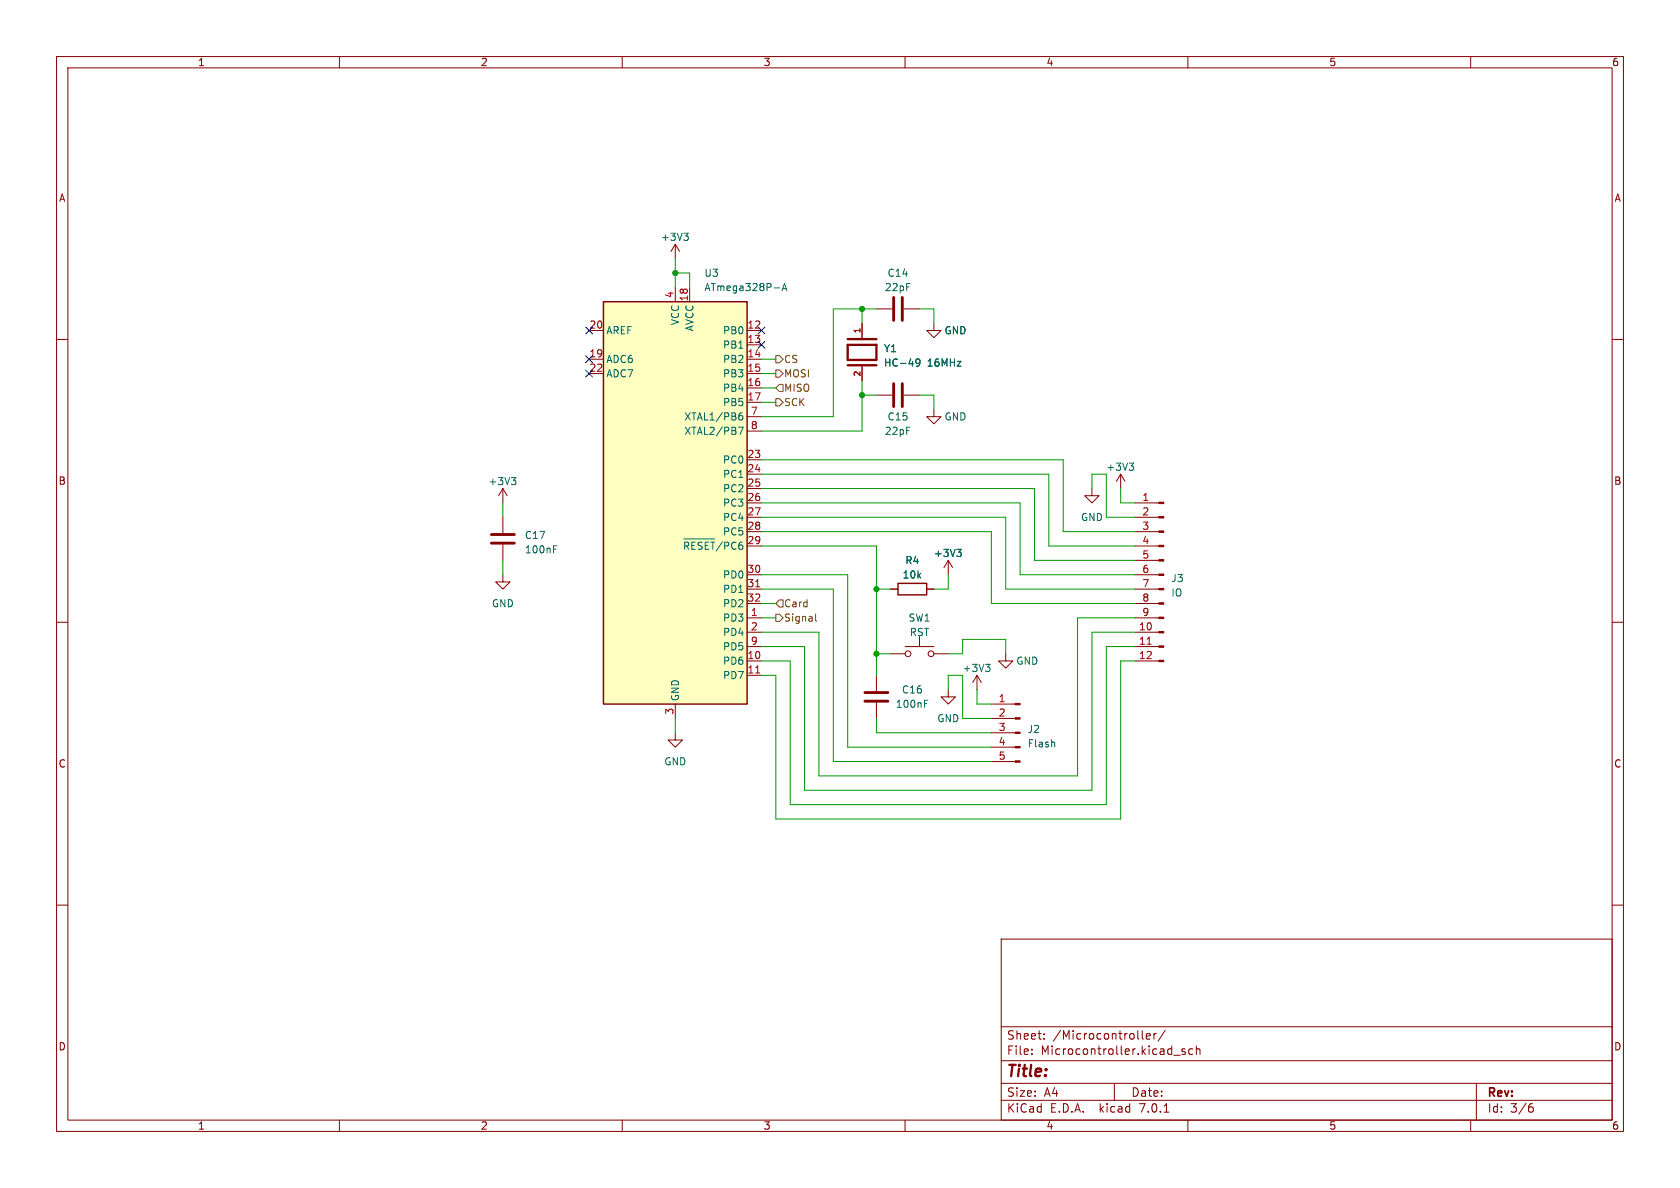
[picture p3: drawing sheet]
<svg xmlns="http://www.w3.org/2000/svg" width="297mm" height="210mm" viewBox="0 0 297 210" stroke-linecap="round" stroke-linejoin="round" font-family="sans-serif">
<g fill="none" stroke="#840000" stroke-width=".18">
<path d="M10 10h277v190h-277zM12 12h273v186h-273zM60 10v2M110 10v2M160 10v2M210 10v2M260 10v2M10 60h2M104.1 58.4h2.6M119.4 43.2l-.8 1.3M119.4 43.2v2.5M119.4 50.8v2.5"/>
<path d="M119.4 43.2l.7 1.3M121.9 50.8v2.5M132.1 58.4h2.5M152.4 57.2v2.5M154.9 54.6h2.8M159.8 54.6h2.8M165.1 57.2v1.2h1.3l-1.3 1.3-1.3-1.3h1.3M285 60h2M104.1 63.5h2.6M104.1 66h2.6M132.1 61h2.5M132.1 63.5h2.5"/>
<path d="M132.1 66h2.5M132.1 68.6h2.5M132.1 71.1h2.5M132.1 73.7h2.5M132.1 76.2h2.5M152.4 64.8v2.5M154.9 69.9h2.8M159.8 69.9h2.8M165.1 72.4v1.3h1.3l-1.3 1.2-1.3-1.2h1.3M88.9 86.4l-.8 1.2M88.9 86.4v2.5M88.9 91.4v2.8"/>
<path d="M88.9 96.3v2.8M88.9 86.4l.8 1.2M132.1 96.5h2.5M132.1 94h2.5M132.1 91.4h2.5M132.1 88.9h2.5M132.1 81.3h2.5M132.1 83.8h2.5M132.1 86.4h2.5M167.6 99.1l-.7 1.2M167.6 99.1v2.5M167.6 99.1l.8 1.2"/>
<path d="M193 86.4v1.2h1.3l-1.3 1.3-1.2-1.3h1.2M198.1 83.8l-.7 1.3M198.1 83.8v2.6M198.1 83.8l.8 1.3M200.7 99.1h4.2M200.7 96.5h4.2M200.7 94h4.2M200.7 91.4h4.2M200.7 88.9h4.2M10 110h2M88.9 101.6v1.3h1.3l-1.3 1.2-1.3-1.2h1.3M132.1 104.1h2.5"/>
<path d="M132.1 114.3h2.5M132.1 116.8h2.5M132.1 111.8h2.5M132.1 109.2h2.5M132.1 106.7h2.5M132.1 101.6h2.5M132.1 119.4h2.5M154.9 119.4v2.8M157.5 104.1h1.2M157.5 115.6h2.5M160 114.3h5.1M162.6 112.5v1.8"/>
<path d="M163.8 104.1h1.3M165.1 115.6h2.5M172.7 119.4l-.7 1.3M172.7 119.4v2.5M172.7 119.4l.8 1.3M177.8 115.6v1.2h1.3l-1.3 1.3-1.3-1.3h1.3M200.7 104.1h4.2M200.7 114.3h4.2M200.7 116.8h4.2M200.7 111.8h4.2M200.7 109.2h4.2M200.7 106.7h4.2"/>
<path d="M200.7 101.6h4.2M285 110h2M119.4 129.5v1.3h1.2l-1.2 1.3-1.3-1.3h1.3M119.4 124.5v2.5M154.9 124.2v2.8M167.6 121.9v1.3h1.3l-1.3 1.3-1.2-1.3h1.2M175.3 134.6h4.2M175.3 132.1h4.2M175.3 129.5h4.2M175.3 127h4.2M175.3 124.5h4.2M10 160h2"/>
<path d="M285 160h2M177 166h108v32h-108zM60 198v2M110 198v2M160 198v2M177 194.5h108M177 191.5h108M177 187.5h108M177 181.5h108M182.4 186.3v.1M182.4 185.5v.1M184.6 183.6v.1"/>
<path d="M184.6 182.8v.1M197 191.5v3M201.9 182.2v1.3l.2 .2M202.6 183.2l.8-.1-.1-.3-.4-.1-.3 .2 .1 .7h.6M204 182.7v1M204.4 182.7l-.3 .1-.1 .2M205.8 196.6h.8M206 182.1l-1.3 2M207.5 186.5h1.1M209.5 185.5l-.4-.1-.2 .2 .1 .2 .5 .2v.3h-.6M210 198v2M210.9 185.5l-.5-.1-.3 .3v.4l.2 .2h.6"/>
<path d="M211.5 185.5l.2-.1 .4 .1v.9M211.5 184.9v1.5M260 198v2M261 191.5v6.5M270.5 195.7h.4l.2 .3-.1 .5-.5 .1M270.9 195.1l-.4 .1"/>
<circle cx="160.5" cy="115.6" r=".51"/>
<circle cx="164.6" cy="115.6" r=".51"/>
</g>
<g fill="none" stroke="#006464" stroke-width=".18">
<path d="M120.9 41.2h.8l-.4 .5M121.4 41.7l.3 .3v.3l-.3 .2M136.9 50.9h.9M138.3 51.4l.4-1.3 .4 1.3M138.4 51h.6M130.5 75.5h.9l-.6 1.3M130.6 61.5h.7M130.6 73.7l.2-.2h.3l.2 .2v.3l-.2 .2h-.4l-.1-.2M131.2 73h-.4l-.2 .5M162.6 64l-.2 .2h-.4l-.1-.2 .1-.5h.4l.2 .1a.84 .84 0 0 1-.3 1.1h-.3M90.4 84.4h.8l-.4 .5M91 84.9l.2 .2v.3l-.2 .3"/>
<path d="M97.9 96.5h.6M120.9 95.3h5.5M121.8 96.1l-.3-.3h-.5v1.3M122.9 95.8h-.6v1.3M124.1 95.9l-.5-.1-.2 .3M125.3 95.8h-.6v1.3M125.6 95.8h.8M126 95.8v1.3M127.7 95.8l-1.1 1.6M128.9 96.1l-.3-.3h-.5v1.3M130.1 96l-.3-.2-.4 .3M131.2 95.8l-.4 .1-.1 .2"/>
<path d="M169.2 97.1h.7l-.4 .5M169.7 97.6l.2 .2v.3l-.2 .3M199.6 81.9h.8l-.4 .5M200.2 82.4l.2 .2v.3l-.2 .2M174.2 117.4h.8l-.4 .5M174.8 117.9l.2 .3v.3l-.2 .2M163.4 123.8h.6M186.4 131.2l.1 .8"/>
</g>
<path d="M149.9 59.9h5M149.9 61h5v2.6h-5zM149.9 64.6h5" fill="none" stroke="#840000" stroke-width=".41"/>
<path d="M158 52.6v4M159.5 52.6v4M158 67.8v4.1M159.5 67.8v4.1M86.9 96h4M86.9 94.5h4M152.9 122.4h4.1M152.9 124h4.1" fill="none" stroke="#840000" stroke-width=".51"/>
<g fill="#840000" stroke="#840000" stroke-width=".18">
<path d="M179.5 134.5h.8v.2h-.8z"/>
<path d="M179.5 132h.8v.2h-.8z"/>
<path d="M179.5 129.4h.8v.3h-.8z"/>
<path d="M179.5 126.9h.8v.2h-.8z"/>
<path d="M179.5 124.3h.8v.3h-.8z"/>
<path d="M204.9 116.7h.8v.3h-.8z"/>
<path d="M204.9 114.2h.8v.2h-.8z"/>
<path d="M204.9 111.6h.8v.3h-.8z"/>
<path d="M204.9 109.1h.8v.2h-.8z"/>
<path d="M204.9 106.6h.8v.2h-.8z"/>
<path d="M204.9 104h.8v.3h-.8z"/>
<path d="M204.9 101.5h.8v.2h-.8z"/>
<path d="M204.9 98.9h.8v.3h-.8z"/>
<path d="M204.9 96.4h.8v.2h-.8z"/>
<path d="M204.9 93.9h.8v.2h-.8z"/>
<path d="M204.9 91.3h.8v.3h-.8z"/>
<path d="M204.9 88.8h.8v.2h-.8z"/>
</g>
<path d="M106.7 53.3h25.4v71.2h-25.4zM158.7 103.1h5.1v2.1h-5.1z" fill="none" stroke="#840000" stroke-width=".25"/>
<path d="M133.6 119h.7M133.6 103.7h.7M202.8 113.9h.7" fill="none" stroke="#a90000" stroke-width=".18"/>
<path d="M106.7 53.3h25.4v71.2h-25.4z" fill="#ffffc2" stroke="#ffffc2" stroke-width=".18"/>
<path d="M137.2 70.5h.6l.6 .6-.6 .7h-.6zM137.2 68.6l.6-.7h.6v1.3h-.6zM137.2 62.9h.6l.6 .6-.6 .6h-.6zM137.2 65.4h.6l.6 .6-.6 .7h-.6zM137.2 108.6h.6l.6 .6-.6 .7h-.6zM137.8 106h.6v1.3h-.6l-.6-.6zM144.2 108.5v1.1l.2 .2" fill="none" stroke="#725600" stroke-width=".18"/>
<g fill="none" stroke="#009600" stroke-width=".18">
<path d="M119.4 45.7v5.1M119.4 48.3h2.5v2.5M152.4 54.6v2.6M154.9 54.6h-7.6v19.1h-12.7M162.6 54.6h2.5v2.6M134.6 63.5h2.6M134.6 68.6h2.6M134.6 71.1h2.6M134.6 66h2.6M152.4 69.9h2.5M152.4 67.3v8.9h-17.8M162.6 69.9h2.5v2.5"/>
<path d="M88.9 88.9v2.5M88.9 99.1v2.5M134.6 96.5h20.3v22.9M134.6 91.4h43.2v12.7h22.9M134.6 94h40.7v12.7h25.4M134.6 81.3h53.4v12.7h12.7M134.6 83.8h50.8v12.7h15.3M134.6 86.4h48.3v12.7h17.8M134.6 88.9h45.7v12.7h20.4M193 86.4v-2.6h2.6v7.6h5.1M198.1 86.4v2.5h2.6M134.6 104.1h12.7v30.5h28"/>
<path d="M134.6 109.2h2.6M134.6 101.6h15.3v30.5h25.4M134.6 106.7h2.6M154.9 104.1h2.6M154.9 115.6h2.6M167.6 115.6h2.6v-2.6h7.6v2.6M167.6 101.6v2.5h-2.5M200.7 111.8h-7.7v27.9h-50.8v-25.4h-7.6M200.7 116.8h-2.6v28h-60.9v-25.4h-2.6M200.7 114.3h-5.1v27.9h-55.9v-25.4h-5.1M200.7 109.2h-10.2v28h-45.7v-25.4h-10.2M119.4 127v2.5"/>
<path d="M154.9 127v2.5h20.4M167.6 121.9v-2.5h2.6v7.6h5.1M172.7 121.9v2.6h2.6"/>
</g>
<path d="M103.5 57.8l1.2 1.2M104.7 57.8l-1.2 1.2M134 57.8l1.2 1.2M135.2 57.8l-1.2 1.2M103.5 65.4l1.2 1.2M103.5 62.9l1.2 1.2M104.7 65.4l-1.2 1.2M104.7 62.9l-1.2 1.2M134 60.4l1.2 1.2M135.2 60.4l-1.2 1.2" fill="none" stroke="#000084" stroke-width=".18"/>
<g fill="#009600" stroke="#009600" stroke-width=".18">
<circle cx="152.4" cy="54.6" r=".46"/>
<circle cx="152.4" cy="69.9" r=".46"/>
<circle cx="154.9" cy="115.6" r=".46"/>
<circle cx="154.9" cy="104.1" r=".46"/>
<circle cx="119.4" cy="48.3" r=".46"/>
</g>
<text font-size="2.8" fill="#840000" x="178" y="190.8">Title:</text>
<g font-size="2.1" fill="#840000">
<text x="178" y="183.9">Sheet:</text>
<text x="186.2" y="183.9">/Microcontroller/</text>
<text x="178" y="186.6">File:</text>
<text x="184" y="186.6">Microcontroller.kicad_sch</text>
<text x="178" y="196.8">KiCad</text>
<text x="178" y="194">Size:</text>
<text x="184.6" y="194">A4</text>
<text x="185.7" y="196.8">E.D.A.</text>
<text x="194.4" y="196.8">kicad</text>
<text x="200" y="194">Date:</text>
<text x="201.5" y="196.8">7.0.1</text>
<text x="263" y="194.2">Rev:</text>
<text x="263" y="196.8">Id:</text>
<text x="267" y="196.8">3/6</text>
</g>
<g font-size="1.8" fill="#840000">
<text x="35" y="11.8">1</text>
<text x="85" y="11.8">2</text>
<text x="135" y="11.8">3</text>
<text x="185" y="11.8">4</text>
<text x="235" y="11.8">5</text>
<text x="285" y="11.8">6</text>
<text x="10.4" y="35.8">A</text>
<text x="285.4" y="35.8">A</text>
<text x="10.3" y="85.8">B</text>
<text x="285.3" y="85.8">B</text>
<text x="10.3" y="135.8">C</text>
<text x="285.3" y="135.8">C</text>
<text x="10.3" y="185.8">D</text>
<text x="285.3" y="185.8">D</text>
<text x="35" y="199.8">1</text>
<text x="85" y="199.8">2</text>
<text x="135" y="199.8">3</text>
<text x="185" y="199.8">4</text>
<text x="235" y="199.8">5</text>
<text x="285" y="199.8">6</text>
</g>
<g font-size="1.8" fill="#006464">
<text x="116.8" y="42.7">+3V3</text>
<text x="124.5" y="49.1">U3</text>
<text x="124.5" y="51.6">ATmega328P-A</text>
<text x="156.4" y="51.6">22pF</text>
<text x="156.8" y="49.1">C14</text>
<text x="107.2" y="59.2">AREF</text>
<text x="120.2" y="57.6" transform="rotate(-90 120.2 57.6)">VCC</text>
<text x="122.7" y="58.7" transform="rotate(-90 122.7 58.7)">AVCC</text>
<text x="127.7" y="59.2">PB0</text>
<text x="166.9" y="59.2">GND</text>
<text x="107.2" y="64.3">ADC6</text>
<text x="127.7" y="61.8">PB1</text>
<text x="127.7" y="64.3">PB2</text>
<text x="156.2" y="62.4">Y1</text>
<text x="156.2" y="65">HC-49</text>
<text x="163.9" y="65">16MHz</text>
<text x="107.2" y="66.9">ADC7</text>
<text x="127.7" y="66.9">PB3</text>
<text x="127.7" y="69.4">PB4</text>
<text x="127.7" y="71.9">PB5</text>
<text x="120.9" y="74.5">XTAL1/PB6</text>
<text x="120.9" y="77">XTAL2/PB7</text>
<text x="156.4" y="77">22pF</text>
<text x="156.8" y="74.5">C15</text>
<text x="166.9" y="74.5">GND</text>
<text x="127.7" y="82.1">PC0</text>
<text x="195.5" y="83.4">+3V3</text>
<text x="86.3" y="85.9">+3V3</text>
<text x="127.7" y="84.6">PC1</text>
<text x="127.7" y="87.2">PC2</text>
<text x="127.7" y="89.7">PC3</text>
<text x="92.7" y="95.4">C17</text>
<text x="127.7" y="92.3">PC4</text>
<text x="127.7" y="94.8">PC5</text>
<text x="191" y="92.3">GND</text>
<text x="92.7" y="98">100nF</text>
<text x="120.6" y="98">~{RESET}/PC6</text>
<text x="160" y="99.9">R4</text>
<text x="165" y="98.6">+3V3</text>
<text x="86.9" y="107.5">GND</text>
<text x="127.7" y="102.4">PD0</text>
<text x="127.7" y="105">PD1</text>
<text x="127.7" y="107.5">PD2</text>
<text x="159.5" y="102.4">10k</text>
<text x="207" y="103.1">J3</text>
<text x="207" y="105.6">IO</text>
<text x="127.7" y="110">PD3</text>
<text x="127.7" y="112.6">PD4</text>
<text x="160.6" y="110">SW1</text>
<text x="160.8" y="112.6">RST</text>
<text x="127.7" y="117.7">PD6</text>
<text x="127.7" y="115.1">PD5</text>
<text x="170.1" y="118.9">+3V3</text>
<text x="179.6" y="117.7">GND</text>
<text x="120.2" y="124" transform="rotate(-90 120.2 124)">GND</text>
<text x="127.7" y="120.2">PD7</text>
<text x="158.3" y="125.3">100nF</text>
<text x="159.4" y="122.7">C16</text>
<text x="165.6" y="127.8">GND</text>
<text x="181.6" y="129.7">J2</text>
<text x="117.4" y="135.4">GND</text>
<text x="181.6" y="132.3">Flash</text>
</g>
<g font-size="1.8" fill="#a90000">
<text x="119.1" y="52.7" transform="rotate(-90 119.1 52.7)">4</text>
<text x="121.7" y="53.3" transform="rotate(-90 121.7 53.3)">18</text>
<text x="104.1" y="58.2">20</text>
<text x="132.1" y="58.2">12</text>
<text x="104.1" y="63.2">19</text>
<text x="104.1" y="65.8">22</text>
<text x="132.1" y="60.7">13</text>
<text x="132.1" y="63.2">14</text>
<text x="132.1" y="65.8">15</text>
<text x="132.1" y="68.3">16</text>
<text x="132.1" y="70.9">17</text>
<text x="132.7" y="73.4">7</text>
<text x="132.7" y="75.9">8</text>
<text x="132.1" y="81">23</text>
<text x="132.1" y="83.6">24</text>
<text x="132.1" y="86.1">25</text>
<text x="132.1" y="88.6">26</text>
<text x="201.9" y="88.6">1</text>
<text x="132.1" y="91.2">27</text>
<text x="132.1" y="93.7">28</text>
<text x="201.9" y="91.2">2</text>
<text x="201.9" y="93.7">3</text>
<text x="132.1" y="96.3">29</text>
<text x="132.1" y="101.3">30</text>
<text x="201.9" y="96.3">4</text>
<text x="201.9" y="98.8">5</text>
<text x="201.9" y="101.3">6</text>
<text x="132.1" y="103.9">31</text>
<text x="132.1" y="106.4">32</text>
<text x="201.9" y="103.9">7</text>
<text x="201.9" y="106.4">8</text>
<text x="132.7" y="109">1</text>
<text x="132.7" y="111.5">2</text>
<text x="201.3" y="111.5">10</text>
<text x="201.9" y="109">9</text>
<text x="132.1" y="116.6">10</text>
<text x="132.1" y="119.1">11</text>
<text x="132.7" y="114">9</text>
<text x="201.3" y="114">11</text>
<text x="201.3" y="116.6">12</text>
<text x="176.5" y="124.2">1</text>
<text x="119.1" y="126.4" transform="rotate(-90 119.1 126.4)">3</text>
<text x="176.5" y="126.7">2</text>
<text x="176.5" y="129.3">3</text>
<text x="176.5" y="131.8">4</text>
<text x="176.5" y="134.4">5</text>
</g>
<g font-size="1.8" fill="#725600">
<text x="138.6" y="64.3">CS</text>
<text x="138.6" y="71.9">SCK</text>
<text x="138.6" y="69.4">MISO</text>
<text x="138.6" y="66.9">MOSI</text>
<text x="138.6" y="107.5">Card</text>
<text x="138.6" y="110">Signal</text>
</g>
<g font-size="1.4" fill="#a90000">
<text x="152.1" y="59" transform="rotate(-90 152.1 59)">1</text>
<text x="152.1" y="66.6" transform="rotate(-90 152.1 66.6)">2</text>
</g>
</svg>
